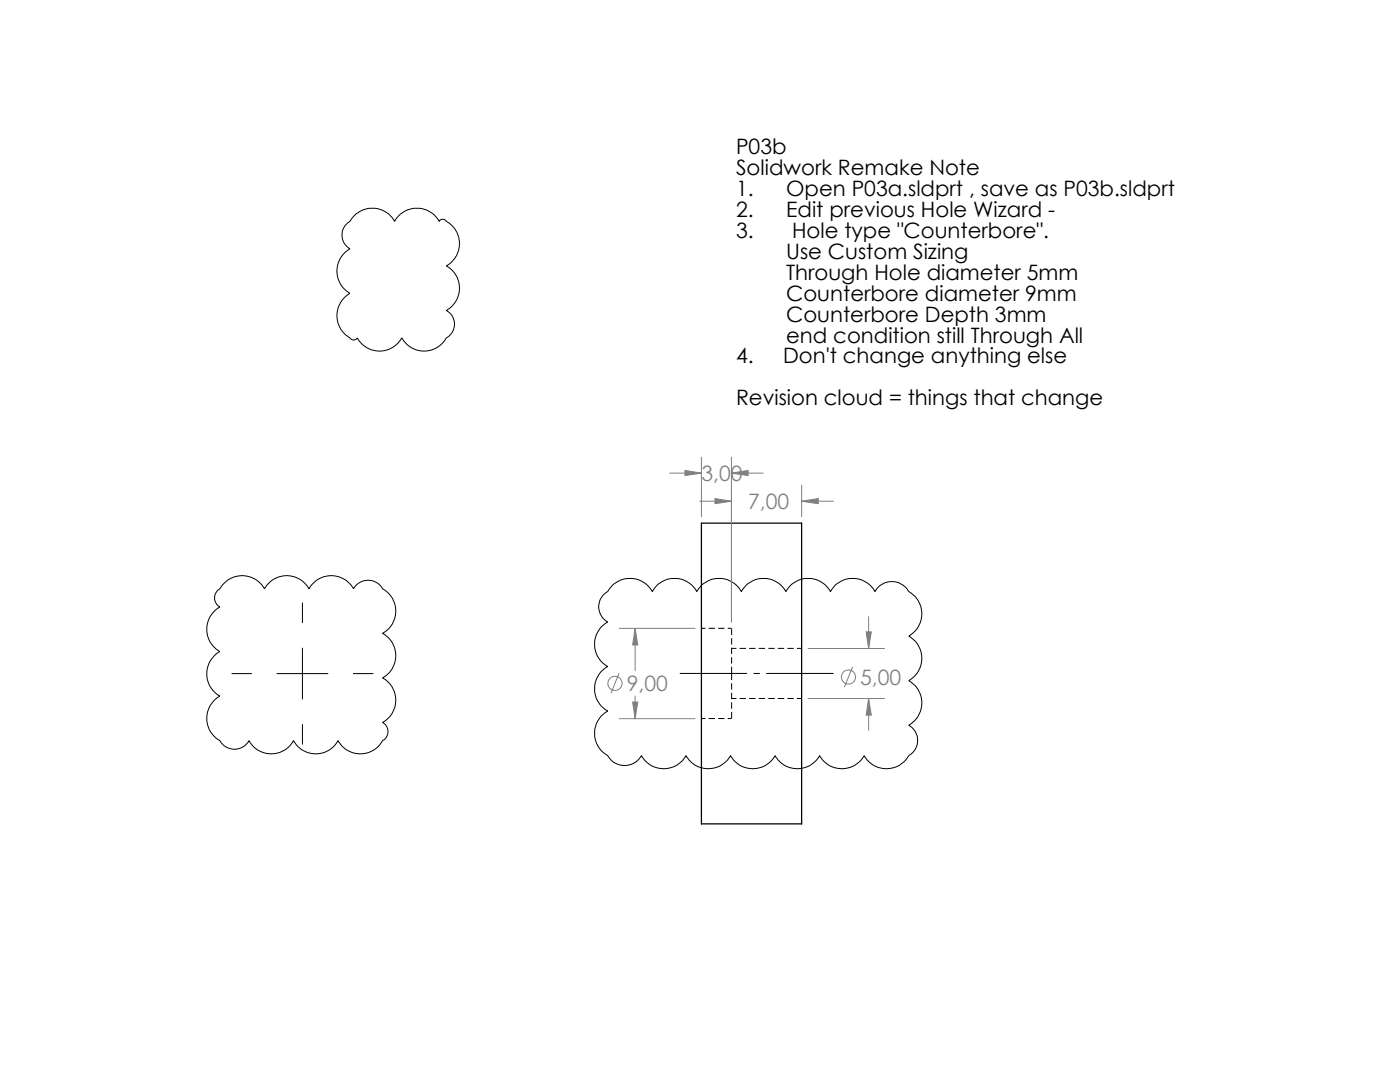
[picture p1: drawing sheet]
<svg xmlns="http://www.w3.org/2000/svg" width="279mm" height="216mm" viewBox="0 0 279 216" stroke-linecap="round" stroke-linejoin="round" font-family="sans-serif">
<path d="M146 134.4v-9M146 143.4v-9" fill="none" stroke="#000" stroke-width=".2" stroke-dasharray="1.3 .6" stroke-dashoffset="-.1" stroke-linecap="butt"/>
<path d="M146 125.4h-6M140 143.4h6" fill="none" stroke="#000" stroke-width=".2" stroke-dasharray="1.3 .6" stroke-dashoffset=".5" stroke-linecap="butt"/>
<path d="M146 139.4h14M160 129.4h-14" fill="none" stroke="#000" stroke-width=".2" stroke-dasharray="1.3 .6" stroke-dashoffset=".3" stroke-linecap="butt"/>
<path d="M140 104.4h20v60h-20z" fill="none" stroke="#000" stroke-width=".25"/>
<g fill="none" stroke="#808080" stroke-width=".2">
<path d="M133.6 94.4h6.4M136.7 93.9l3.3 .5-3.3 .5zM140 91.2v11.9M142.7 99.5l3.3 .5-3.3 .5zM146 94.4l3.3-.5v1zM146 91.2v32.9M146 94.4h6.3M160 96.8v6.3M139.6 100h6.4M160 100l3.3-.5v1zM160 100h6.3M123.5 134.3l-1.6 4.1"/>
<path d="M123.6 125.4h15.1M126.8 125.4l.5 3.3h-1zM126.8 125.4v8.4M126.8 138.9v4.5M161.3 129.4h15.2M161.3 139.4h15.2M170.1 133.1l-1.6 4M172.9 126.1h1l-.5 3.3zM173.4 139.4l.5 3.3h-1zM173.4 123v6.4M173.4 139.4v6.3M123.6 143.4h15.1"/>
<path d="M126.3 140.1h1l-.5 3.3z"/>
<circle cx="122.7" cy="136.4" r="1.41"/>
<circle cx="169.3" cy="135.1" r="1.41"/>
</g>
<path d="M70.6 43.1a5.1 5.1 0 0 1 8.1 1.1 5.1 5.1 0 0 1 8.9 0 .83 .83 0 0 1 1.5 0 5.1 5.1 0 0 1 0 8.9 5.1 5.1 0 0 1 0 8.8 3.1 3.1 0 0 1 0 5.5 5.1 5.1 0 0 1-8.9 0 5.1 5.1 0 0 1-8.9 0 .82 .82 0 0 1-1.5 0 5.1 5.1 0 0 1 0-8.9 5.1 5.1 0 0 1 0-8.9 3.1 3.1 0 0 1 0-5.4zM44.7 116.5a5.1 5.1 0 0 1 8.1 1 5.1 5.1 0 0 1 8.9 0 5.1 5.1 0 0 1 8.9 0 3.3 3.3 0 0 1 5.7 0 5.1 5.1 0 0 1 0 8.9 5.1 5.1 0 0 1 0 8.9 5.1 5.1 0 0 1 0 8.8 2.05 2.05 0 0 1 0 3.7 5.1 5.1 0 0 1-8.8 0 5.1 5.1 0 0 1-8.9 0 5.1 5.1 0 0 1-8.9 0 3.3 3.3 0 0 1-5.8 0 5.1 5.1 0 0 1 0-8.9 5.1 5.1 0 0 1 0-8.9 5.1 5.1 0 0 1 0-8.9 2.09 2.09 0 0 1 0-3.6zM122.3 116.7a5.1 5.1 0 0 1 7.9 1.3 5.1 5.1 0 0 1 8.9 0 5.1 5.1 0 0 1 8.9 0 5.1 5.1 0 0 1 8.8 0 5.1 5.1 0 0 1 8.9 0 5.1 5.1 0 0 1 8.9 0 3.9 3.9 0 0 1 6.8 0 5.1 5.1 0 0 1 0 8.9 5.1 5.1 0 0 1 0 8.9 5.1 5.1 0 0 1 0 8.9 3.5 3.5 0 0 1 0 6.1 5.1 5.1 0 0 1-8.9 0 5.1 5.1 0 0 1-8.9 0 5.1 5.1 0 0 1-8.9 0 5.1 5.1 0 0 1-8.9 0 5.1 5.1 0 0 1-8.9 0 5.1 5.1 0 0 1-8.9 0 3.9 3.9 0 0 1-6.7 0 5.1 5.1 0 0 1 0-8.9 5.1 5.1 0 0 1 0-8.9 5.1 5.1 0 0 1 0-8.9 3.5 3.5 0 0 1 0-6.1zM46.3 134.4h3.9M55.3 134.4h10.1M60.4 120.3v3.9M60.4 129.3v10.2M70.5 134.4h3.9M60.4 144.6v3.9" fill="none" stroke="#000" stroke-width=".2"/>
<path d="M135.7 134.4h30.7" fill="none" stroke="#000" stroke-width=".2" stroke-dasharray="15.2 1.3 1.3 1.3" stroke-dashoffset="1.8" stroke-linecap="butt"/>
<path d="M126.8 125.4l.5 3.3h-1zM126.3 140.1h1l-.5 3.3zM172.9 126.1h1l-.5 3.3zM173.4 139.4l.5 3.3h-1zM160 100l3.3-.5v1zM142.7 99.5l3.3 .5-3.3 .5zM146 94.4l3.3-.5v1zM136.7 93.9l3.3 .5-3.3 .5z" fill="#808080"/>
<g font-size="4.2">
<text x="146.9" y="30.8">P03b</text>
<text x="146.9" y="35">Solidwork Remake Note</text>
<text x="146.9" y="39.1">1.</text>
<text x="156.9" y="39.1">Open P03a.sldprt , save as P03b.sldprt</text>
<text x="146.9" y="43.3">2.</text>
<text x="146.9" y="47.5">3.</text>
<text x="156.9" y="43.3">Edit previous Hole Wizard -</text>
<text x="158.1" y="47.5">Hole type &quot;Counterbore&quot;.</text>
<text x="156.9" y="51.7">Use Custom Sizing</text>
<text x="156.9" y="55.8">Through Hole diameter 5mm</text>
<text x="156.9" y="60">Counterbore diameter 9mm</text>
<text x="156.9" y="64.2">Counterbore Depth 3mm</text>
<text x="156.9" y="68.4">end condition still Through All</text>
<text x="146.9" y="72.5">4.</text>
<text x="156.3" y="72.5">Don't change anything else</text>
<text x="146.9" y="80.9">Revision cloud = things that change</text>
</g>
<g font-size="4.2" fill="#808080">
<text x="140" y="96">3,00</text>
<text x="149.3" y="101.6">7,00</text>
<text x="125.1" y="137.9">9,00</text>
<text x="171.7" y="136.6">5,00</text>
</g>
</svg>
